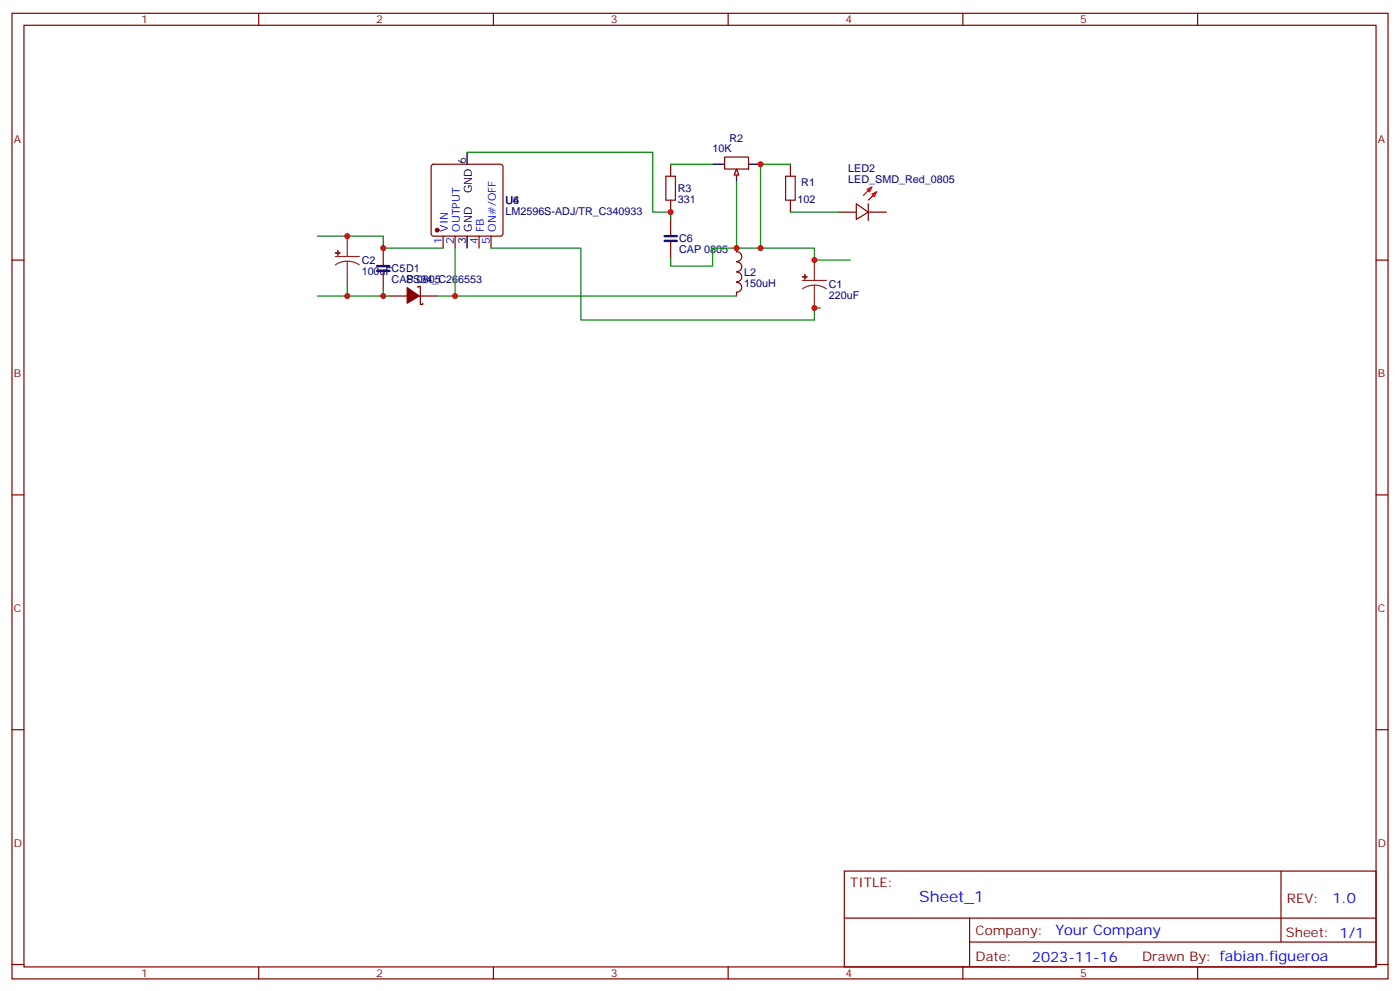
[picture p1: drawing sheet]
<svg xmlns="http://www.w3.org/2000/svg" width="412mm" height="292mm" viewBox="0 0 412 292" stroke-linecap="round" stroke-linejoin="round" font-family="sans-serif">
<g fill="none" stroke="#870000" stroke-width=".35">
<path d="M3.5 3.9h405.4v284.4h-405.4zM7.1 7.4h398.2v277.3h-398.2zM76.2 3.9v3.5M145.3 3.9v3.5M214.5 3.9v3.5M283.6 3.9v3.5M352.8 3.9v3.5M197.6 48.4v3.5M197.6 58.9v3.6M213.4 46.2h7.1v3.6h-7.1zM217 50.5v1.7M232.8 48.4v3.5"/>
<path d="M232.8 58.9v3.6M3.5 76.6h3.6M112.9 73.1v5.3M112.9 79.8v5.3M197.6 64.2v5.3M197.6 70.9v5.3M217 73.1v1M217 74.2a1.41 1.41 0 0 1 1.5 1.4 1.41 1.41 0 0 1-1.5 1.4M217 77.2a1.41 1.41 0 0 1 1.5 1.4 1.41 1.41 0 0 1-1.5 1.4M246.9 62.5h5.3M252.2 60l3.6 2.5-3.6 2.1zM255.8 62.5h5.3"/>
<path d="M255.8 60v4.9M405.3 76.6h3.6M114.7 87.2h5.2M123.1 84.7v-.4h.7v5.3h.7v-.3M123.5 87.2h5.3M217 86.1v1.1M217 80.1a1.41 1.41 0 0 1 1.5 1.4 1.41 1.41 0 0 1-1.5 1.4M217 83.2a1.41 1.41 0 0 1 1.5 1.4 1.41 1.41 0 0 1-1.5 1.4M3.5 145.7h3.6M405.3 145.7h3.6M3.5 214.9h3.6M405.3 214.9h3.6"/>
<path d="M248.7 256.5h156.6v28.2h-156.6zM377.3 256.5v20.9M248.7 270.4h156.5M285.6 277.4h119.6M285.6 270.4v14.1M3.5 284h3.6M76.2 284.7v3.6M145.3 284.7v3.6M214.5 284.7v3.6M283.6 284.7v3.6M352.8 284.7v3.6M405.3 284h3.6"/>
</g>
<path d="M255.4 55.8l1.4-.7-.7 1.4zM256.8 57.2l1.4-.7-.7 1.4zM256.8 55.1l-2.4 2.4M258.2 56.5l-2.4 2.4" fill="none" stroke="#f00" stroke-width=".35"/>
<path d="M98.8 75.5h7M102.3 76.9l1.9 .3 1.6 .8M102.3 76.9l-1.8 .3-1.7 .8M102.3 69.5v6M102.3 76.9v6.7M239.9 76.6v6M236.4 82.6h7M239.9 84l1.8 .2 1.7 .9M239.9 84l-1.9 .2-1.6 .9M239.9 84v6.7" fill="none" stroke="#8c2424" stroke-width=".35"/>
<g fill="#8c2424" stroke="#8c2424" stroke-width=".35">
<path d="M236.4 81.5l1.4 .1z"/>
<path d="M237.1 80.8v1.4z"/>
<path d="M98.8 74.5h1.4z"/>
<path d="M99.5 73.8v1.4z"/>
</g>
<path d="M111.1 79.8h3.6M111.1 78.4h3.6M195.8 70.9h3.5M195.8 69.5h3.5" fill="none" stroke="#000" stroke-width=".71"/>
<path d="M196.1 51.9h2.9v7h-2.9zM231.4 51.9h2.8v7h-2.8z" fill="none" stroke="#a10000" stroke-width=".35"/>
<path d="M119.9 84.7l3.6 2.5-3.6 2.1z" fill="#870000" stroke="#870000" stroke-width=".35"/>
<path d="M209.9 48.4h3.5M217 50.1v3.6M220.5 48.4h3.5" fill="none" stroke="#000" stroke-width=".35"/>
<path d="M217 49.8l.7 1.7h-1.4z" fill="#f0f0f0" stroke="#870000" stroke-width=".35"/>
<path d="M127.2 48.6l.5-.2h19.8l.5 .2 .2 .5v19.7l-.3 .5-.4 .2h-19.8l-.5-.2-.2-.5v-19.7zM130.5 69.5v3.6M134.1 69.5v3.6M141.1 69.5v3.6M144.6 69.5v3.6" fill="none" stroke="#870000" stroke-width=".35"/>
<circle cx="128.8" cy="67.8" r=".53" fill="#870000" stroke="#870000" stroke-width=".35"/>
<path d="M137.6 44.8v3.6M137.6 69.5v3.6" fill="none" stroke="#000" stroke-width=".35"/>
<g fill="none" stroke="#008700" stroke-width=".35">
<path d="M137.6 44.8h54.7v17.7h5.3v1.7M197.6 48.4h12.3M217 53.7v19.4h-7.1v5.3h-12.3v-2.2M232.8 48.4h-8.8v24.7h-7M93.5 69.5h19.4v3.6h17.6M134.1 73.1v14.1h-5.3M144.6 73.1h26.5v21.1h68.8v-3.5h1.8M224 73.1h15.9v3.5h10.6M232.8 62.5h14.1M93.5 87.2h21.2M102.3 83.6v3.6M112.9 85.1v2.1"/>
<path d="M134.1 87.2h82.9"/>
</g>
<g fill="#c00">
<circle cx="239.9" cy="76.6" r=".88"/>
<circle cx="102.3" cy="87.2" r=".88"/>
<circle cx="224" cy="48.4" r=".88"/>
<circle cx="217" cy="73.1" r=".88"/>
<circle cx="134.1" cy="87.2" r=".88"/>
<circle cx="197.6" cy="62.5" r=".88"/>
<circle cx="112.9" cy="87.2" r=".88"/>
<circle cx="112.9" cy="73.1" r=".88"/>
<circle cx="102.3" cy="69.5" r=".88"/>
<circle cx="224" cy="73.1" r=".88"/>
<circle cx="239.9" cy="90.7" r=".88"/>
</g>
<text font-size="4.6" fill="#00f" x="270.8" y="265.5">Sheet_1</text>
<g font-size="4.2" fill="#00f">
<text x="392.5" y="265.8">1.0</text>
<text x="310.9" y="275.3">Your Company</text>
<text x="304" y="283.1">2023-11-16</text>
</g>
<g font-size="3.9" fill="#800">
<text x="250.5" y="261.1">TITLE:</text>
<text x="379.1" y="265.8">REV:</text>
<text x="287.4" y="275.3">Company:</text>
<text x="378.7" y="275.9">Sheet: 1/1</text>
<text x="287.4" y="283">Date:</text>
<text x="336.4" y="283.1">Drawn By: fabian.figueroa</text>
</g>
<g font-size="3.2" fill="#800">
<text x="41.6" y="6.9">1</text>
<text x="110.8" y="6.9">2</text>
<text x="179.9" y="6.9">3</text>
<text x="249.1" y="6.9">4</text>
<text x="318.2" y="6.9">5</text>
<text x="4.1" y="42">A</text>
<text x="405.9" y="42">A</text>
<text x="4.1" y="111.2">B</text>
<text x="405.9" y="111.2">B</text>
<text x="4.1" y="180.3">C</text>
<text x="405.9" y="180.3">C</text>
<text x="4.1" y="249.4">D</text>
<text x="405.9" y="249.4">D</text>
<text x="41.6" y="287.7">1</text>
<text x="110.8" y="287.7">2</text>
<text x="179.9" y="287.7">3</text>
<text x="249.1" y="287.7">4</text>
<text x="318.2" y="287.7">5</text>
</g>
<g font-size="3.2" fill="#000080">
<text x="214.9" y="42">R2</text>
<text x="209.9" y="44.8">10K</text>
<text x="249.9" y="50.8">LED2</text>
<text x="199.7" y="59.8">331</text>
<text x="199.7" y="56.6">R3</text>
<text x="234.9" y="59.8">102</text>
<text x="236" y="54.8">R1</text>
<text x="249.9" y="54">LED_SMD_Red_0805</text>
<text x="148.9" y="63.3">LM2596S-ADJ/TR_C340933</text>
<text x="148.9" y="60.1">U6</text>
<text x="148.9" y="60.1">U4</text>
<text x="200" y="71.4">C6</text>
<text x="106.5" y="77.7">C2</text>
<text x="200" y="74.6">CAP 0805</text>
<text x="106.5" y="80.9">100uFC5</text>
<text x="115.4" y="83.4">CAP 0805</text>
<text x="119.6" y="83.3">SS34_C266553</text>
<text x="119.6" y="80.1">D1</text>
<text x="219.2" y="81.3">L2</text>
<text x="219.2" y="84.5">150uH</text>
<text x="244.1" y="88">220uF</text>
<text x="244.1" y="84.8">C1</text>
</g>
<g font-size="3.2">
<text x="137.2" y="48.2" transform="rotate(-90 137.2 48.2)">6</text>
<text x="139" y="57" transform="rotate(-90 139 57)">GND</text>
<text x="137.2" y="71.7" transform="rotate(-90 137.2 71.7)">3</text>
<text x="139" y="68.2" transform="rotate(-90 139 68.2)">GND</text>
</g>
<g font-size="3.2" fill="#00f">
<text x="130.2" y="71.7" transform="rotate(-90 130.2 71.7)">1</text>
<text x="131.9" y="68.2" transform="rotate(-90 131.9 68.2)">VIN</text>
<text x="133.7" y="71.7" transform="rotate(-90 133.7 71.7)">2</text>
<text x="135.5" y="68.2" transform="rotate(-90 135.5 68.2)">OUTPUT</text>
<text x="140.8" y="71.7" transform="rotate(-90 140.8 71.7)">4</text>
<text x="142.5" y="68.2" transform="rotate(-90 142.5 68.2)">FB</text>
<text x="144.3" y="71.7" transform="rotate(-90 144.3 71.7)">5</text>
<text x="146" y="68.2" transform="rotate(-90 146 68.2)">ON#/OFF</text>
</g>
</svg>
